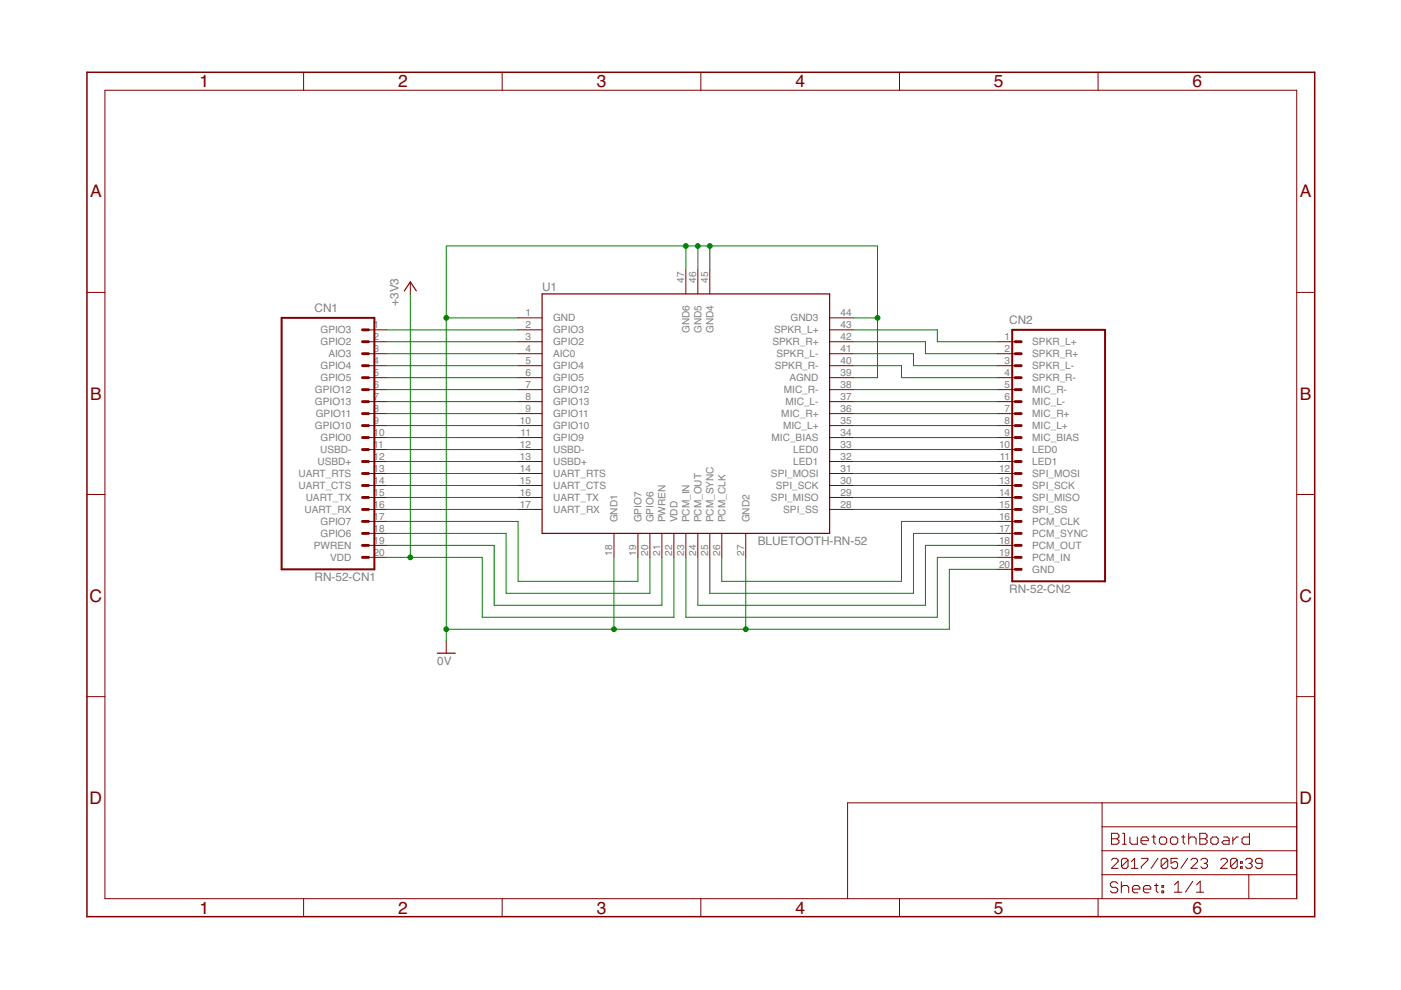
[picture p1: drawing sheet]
<?xml version="1.0" encoding="utf-8"?>
<!DOCTYPE eagle SYSTEM "eagle.dtd">
<eagle version="7.5.0">
<drawing>
<settings>
<setting alwaysvectorfont="no"/>
<setting verticaltext="up"/>
</settings>
<grid distance="0.1" unitdist="inch" unit="inch" style="lines" multiple="1" display="no" altdistance="0.01" altunitdist="inch" altunit="inch"/>
<schematic xreflabel="%F%N/%S.%C%R" xrefpart="/%S.%C%R">
<libraries>
<library name="Generic">
<symbols>
<symbol name="A4L-LOC">
<wire x1="256.54" y1="3.81" x2="256.54" y2="8.89" width="0.1016" layer="94"/>
<wire x1="256.54" y1="8.89" x2="256.54" y2="13.97" width="0.1016" layer="94"/>
<wire x1="256.54" y1="13.97" x2="256.54" y2="19.05" width="0.1016" layer="94"/>
<wire x1="256.54" y1="19.05" x2="256.54" y2="24.13" width="0.1016" layer="94"/>
<wire x1="161.29" y1="3.81" x2="161.29" y2="24.13" width="0.1016" layer="94"/>
<wire x1="161.29" y1="24.13" x2="215.265" y2="24.13" width="0.1016" layer="94"/>
<wire x1="215.265" y1="24.13" x2="256.54" y2="24.13" width="0.1016" layer="94"/>
<wire x1="246.38" y1="3.81" x2="246.38" y2="8.89" width="0.1016" layer="94"/>
<wire x1="246.38" y1="8.89" x2="256.54" y2="8.89" width="0.1016" layer="94"/>
<wire x1="246.38" y1="8.89" x2="215.265" y2="8.89" width="0.1016" layer="94"/>
<wire x1="215.265" y1="8.89" x2="215.265" y2="3.81" width="0.1016" layer="94"/>
<wire x1="215.265" y1="8.89" x2="215.265" y2="13.97" width="0.1016" layer="94"/>
<wire x1="215.265" y1="13.97" x2="256.54" y2="13.97" width="0.1016" layer="94"/>
<wire x1="215.265" y1="13.97" x2="215.265" y2="19.05" width="0.1016" layer="94"/>
<wire x1="215.265" y1="19.05" x2="256.54" y2="19.05" width="0.1016" layer="94"/>
<wire x1="215.265" y1="19.05" x2="215.265" y2="24.13" width="0.1016" layer="94"/>
<text x="217.17" y="15.24" size="2.54" layer="94" font="vector">&gt;DRAWING_NAME</text>
<text x="217.17" y="10.16" size="2.286" layer="94" font="vector">&gt;LAST_DATE_TIME</text>
<text x="230.505" y="5.08" size="2.54" layer="94" font="vector">&gt;SHEET</text>
<text x="216.916" y="4.953" size="2.54" layer="94" font="vector">Sheet:</text>
<frame x1="0" y1="0" x2="260.35" y2="179.07" columns="6" rows="4" layer="94"/>
</symbol>
</symbols>
<devicesets>
<deviceset name="A4L-LOC" prefix="FRAME">
<gates>
<gate name="G$1" symbol="A4L-LOC" x="0" y="0"/>
</gates>
<devices>
<device name="">
<technologies>
<technology name=""/>
</technologies>
</device>
</devices>
</deviceset>
</devicesets>
</library>
<library name="PartsForProto">
<symbols>
<symbol name="RN-52">
<wire x1="-17.78" y1="-10.16" x2="43.18" y2="-10.16" width="0.254" layer="94"/>
<wire x1="43.18" y1="-10.16" x2="43.18" y2="40.64" width="0.254" layer="94"/>
<wire x1="43.18" y1="40.64" x2="-17.78" y2="40.64" width="0.254" layer="94"/>
<wire x1="-17.78" y1="40.64" x2="-17.78" y2="-10.16" width="0.254" layer="94"/>
<pin name="AGND" x="48.26" y="22.86" length="middle" direction="pas" rot="R180"/>
<pin name="AIC0" x="-22.86" y="27.94" length="middle"/>
<pin name="GND" x="-22.86" y="35.56" length="middle" direction="pas"/>
<pin name="GND1" x="-2.54" y="-15.24" length="middle" direction="pas" rot="R90"/>
<pin name="GND2" x="25.4" y="-15.24" length="middle" direction="pas" rot="R90"/>
<pin name="GND3" x="48.26" y="35.56" length="middle" direction="pas" rot="R180"/>
<pin name="GND4" x="17.78" y="45.72" length="middle" direction="pas" rot="R270"/>
<pin name="GND5" x="15.24" y="45.72" length="middle" direction="pas" rot="R270"/>
<pin name="GND6" x="12.7" y="45.72" length="middle" direction="pas" rot="R270"/>
<pin name="GPIO2" x="-22.86" y="30.48" length="middle"/>
<pin name="GPIO3" x="-22.86" y="33.02" length="middle"/>
<pin name="GPIO4" x="-22.86" y="25.4" length="middle"/>
<pin name="GPIO5" x="-22.86" y="22.86" length="middle"/>
<pin name="GPIO6" x="5.08" y="-15.24" length="middle" rot="R90"/>
<pin name="GPIO7" x="2.54" y="-15.24" length="middle" rot="R90"/>
<pin name="GPIO9" x="-22.86" y="10.16" length="middle"/>
<pin name="GPIO10" x="-22.86" y="12.7" length="middle"/>
<pin name="GPIO11" x="-22.86" y="15.24" length="middle"/>
<pin name="GPIO12" x="-22.86" y="20.32" length="middle"/>
<pin name="GPIO13" x="-22.86" y="17.78" length="middle"/>
<pin name="LED0" x="48.26" y="7.62" length="middle" rot="R180"/>
<pin name="LED1" x="48.26" y="5.08" length="middle" rot="R180"/>
<pin name="MIC_BIAS" x="48.26" y="10.16" length="middle" rot="R180"/>
<pin name="MIC_L+" x="48.26" y="12.7" length="middle" rot="R180"/>
<pin name="MIC_L-" x="48.26" y="17.78" length="middle" rot="R180"/>
<pin name="MIC_R+" x="48.26" y="15.24" length="middle" rot="R180"/>
<pin name="MIC_R-" x="48.26" y="20.32" length="middle" rot="R180"/>
<pin name="PCM_CLK" x="20.32" y="-15.24" length="middle" rot="R90"/>
<pin name="PCM_IN" x="12.7" y="-15.24" length="middle" rot="R90"/>
<pin name="PCM_OUT" x="15.24" y="-15.24" length="middle" rot="R90"/>
<pin name="PCM_SYNC" x="17.78" y="-15.24" length="middle" rot="R90"/>
<pin name="PWREN" x="7.62" y="-15.24" length="middle" rot="R90"/>
<pin name="SPI_SCK" x="48.26" y="0" length="middle" rot="R180"/>
<pin name="SPI_MISO" x="48.26" y="-2.54" length="middle" rot="R180"/>
<pin name="SPI_MOSI" x="48.26" y="2.54" length="middle" rot="R180"/>
<pin name="SPI_SS" x="48.26" y="-5.08" length="middle" rot="R180"/>
<pin name="SPKR_L+" x="48.26" y="33.02" length="middle" rot="R180"/>
<pin name="SPKR_L-" x="48.26" y="27.94" length="middle" rot="R180"/>
<pin name="SPKR_R+" x="48.26" y="30.48" length="middle" rot="R180"/>
<pin name="SPKR_R-" x="48.26" y="25.4" length="middle" rot="R180"/>
<pin name="UART_CTS" x="-22.86" y="0" length="middle"/>
<pin name="UART_RTS" x="-22.86" y="2.54" length="middle"/>
<pin name="UART_RX" x="-22.86" y="-5.08" length="middle"/>
<pin name="UART_TX" x="-22.86" y="-2.54" length="middle"/>
<pin name="USBD+" x="-22.86" y="5.08" length="middle"/>
<pin name="USBD-" x="-22.86" y="7.62" length="middle"/>
<pin name="VDD" x="10.16" y="-15.24" length="middle" direction="pas" rot="R90"/>
<text x="-17.78" y="41.148" size="1.778" layer="95">&gt;NAME</text>
<text x="-17.78" y="-12.7" size="1.778" layer="95">&gt;VALUE</text>
</symbol>
<symbol name="RN-52-CN1">
<wire x1="-2.54" y1="-50.8" x2="-22.225" y2="-50.8" width="0.4064" layer="94"/>
<wire x1="-3.81" y1="-40.64" x2="-5.08" y2="-40.64" width="0.6096" layer="94"/>
<wire x1="-3.81" y1="-38.1" x2="-5.08" y2="-38.1" width="0.6096" layer="94"/>
<wire x1="-3.81" y1="-35.56" x2="-5.08" y2="-35.56" width="0.6096" layer="94"/>
<wire x1="-3.81" y1="-45.72" x2="-5.08" y2="-45.72" width="0.6096" layer="94"/>
<wire x1="-3.81" y1="-43.18" x2="-5.08" y2="-43.18" width="0.6096" layer="94"/>
<wire x1="-3.81" y1="-48.26" x2="-5.08" y2="-48.26" width="0.6096" layer="94"/>
<wire x1="-22.225" y1="2.54" x2="-22.225" y2="-50.8" width="0.4064" layer="94"/>
<wire x1="-2.54" y1="-50.8" x2="-2.54" y2="2.54" width="0.4064" layer="94"/>
<wire x1="-22.225" y1="2.54" x2="-2.54" y2="2.54" width="0.4064" layer="94"/>
<text x="-15.24" y="-53.34" size="1.778" layer="96">&gt;VALUE</text>
<pin name="UART_TX" x="0" y="-35.56" length="middle" swaplevel="1" rot="R180"/>
<pin name="UART_RX" x="0" y="-38.1" length="middle" swaplevel="1" rot="R180"/>
<pin name="GPIO7" x="0" y="-40.64" length="middle" swaplevel="1" rot="R180"/>
<pin name="GPIO6" x="0" y="-43.18" length="middle" swaplevel="1" rot="R180"/>
<pin name="PWREN" x="0" y="-45.72" length="middle" swaplevel="1" rot="R180"/>
<pin name="VDD" x="0" y="-48.26" length="middle" swaplevel="1" rot="R180"/>
<text x="-15.24" y="3.81" size="1.778" layer="95">&gt;NAME</text>
<wire x1="-3.81" y1="-25.4" x2="-5.08" y2="-25.4" width="0.6096" layer="94"/>
<wire x1="-3.81" y1="-30.48" x2="-5.08" y2="-30.48" width="0.6096" layer="94"/>
<wire x1="-3.81" y1="-27.94" x2="-5.08" y2="-27.94" width="0.6096" layer="94"/>
<wire x1="-3.81" y1="-33.02" x2="-5.08" y2="-33.02" width="0.6096" layer="94"/>
<pin name="USBD-" x="0" y="-25.4" length="middle" swaplevel="1" rot="R180"/>
<pin name="USBD+" x="0" y="-27.94" length="middle" swaplevel="1" rot="R180"/>
<pin name="UART_RTS" x="0" y="-30.48" length="middle" swaplevel="1" rot="R180"/>
<pin name="UART_CTS" x="0" y="-33.02" length="middle" swaplevel="1" rot="R180"/>
<wire x1="-3.81" y1="-15.24" x2="-5.08" y2="-15.24" width="0.6096" layer="94"/>
<wire x1="-3.81" y1="-12.7" x2="-5.08" y2="-12.7" width="0.6096" layer="94"/>
<wire x1="-3.81" y1="-10.16" x2="-5.08" y2="-10.16" width="0.6096" layer="94"/>
<wire x1="-3.81" y1="-20.32" x2="-5.08" y2="-20.32" width="0.6096" layer="94"/>
<wire x1="-3.81" y1="-17.78" x2="-5.08" y2="-17.78" width="0.6096" layer="94"/>
<wire x1="-3.81" y1="-22.86" x2="-5.08" y2="-22.86" width="0.6096" layer="94"/>
<pin name="GPIO5" x="0" y="-10.16" length="middle" swaplevel="1" rot="R180"/>
<pin name="GPIO12" x="0" y="-12.7" length="middle" swaplevel="1" rot="R180"/>
<pin name="GPIO13" x="0" y="-15.24" length="middle" swaplevel="1" rot="R180"/>
<pin name="GPIO11" x="0" y="-17.78" length="middle" swaplevel="1" rot="R180"/>
<pin name="GPIO10" x="0" y="-20.32" length="middle" swaplevel="1" rot="R180"/>
<pin name="GPIO0" x="0" y="-22.86" length="middle" swaplevel="1" rot="R180"/>
<wire x1="-3.81" y1="0" x2="-5.08" y2="0" width="0.6096" layer="94"/>
<wire x1="-3.81" y1="-5.08" x2="-5.08" y2="-5.08" width="0.6096" layer="94"/>
<wire x1="-3.81" y1="-2.54" x2="-5.08" y2="-2.54" width="0.6096" layer="94"/>
<wire x1="-3.81" y1="-7.62" x2="-5.08" y2="-7.62" width="0.6096" layer="94"/>
<pin name="GPIO3" x="0" y="0" length="middle" swaplevel="1" rot="R180"/>
<pin name="GPIO2" x="0" y="-2.54" length="middle" swaplevel="1" rot="R180"/>
<pin name="AIO3" x="0" y="-5.08" length="middle" swaplevel="1" rot="R180"/>
<pin name="GPIO4" x="0" y="-7.62" length="middle" swaplevel="1" rot="R180"/>
</symbol>
<symbol name="RN-52-CN2">
<wire x1="22.86" y1="-50.8" x2="3.175" y2="-50.8" width="0.4064" layer="94"/>
<wire x1="3.81" y1="-12.7" x2="5.08" y2="-12.7" width="0.6096" layer="94"/>
<wire x1="3.81" y1="-15.24" x2="5.08" y2="-15.24" width="0.6096" layer="94"/>
<wire x1="3.81" y1="-17.78" x2="5.08" y2="-17.78" width="0.6096" layer="94"/>
<wire x1="3.81" y1="-7.62" x2="5.08" y2="-7.62" width="0.6096" layer="94"/>
<wire x1="3.81" y1="-10.16" x2="5.08" y2="-10.16" width="0.6096" layer="94"/>
<wire x1="3.81" y1="-2.54" x2="5.08" y2="-2.54" width="0.6096" layer="94"/>
<wire x1="3.175" y1="2.54" x2="3.175" y2="-50.8" width="0.4064" layer="94"/>
<wire x1="22.86" y1="-50.8" x2="22.86" y2="2.54" width="0.4064" layer="94"/>
<wire x1="3.175" y1="2.54" x2="22.86" y2="2.54" width="0.4064" layer="94"/>
<text x="2.54" y="-53.34" size="1.778" layer="96">&gt;VALUE</text>
<pin name="MIC_L+" x="0" y="-17.78" length="middle" swaplevel="1"/>
<pin name="MIC_R+" x="0" y="-15.24" length="middle" swaplevel="1"/>
<pin name="MIC_L-" x="0" y="-12.7" length="middle" swaplevel="1"/>
<pin name="MIC_R-" x="0" y="-10.16" length="middle" swaplevel="1"/>
<pin name="SPKR_R-" x="0" y="-7.62" length="middle" swaplevel="1"/>
<pin name="SPKR_R+" x="0" y="-2.54" length="middle" swaplevel="1"/>
<text x="2.54" y="3.81" size="1.778" layer="95">&gt;NAME</text>
<wire x1="3.81" y1="-27.94" x2="5.08" y2="-27.94" width="0.6096" layer="94"/>
<wire x1="3.81" y1="-33.02" x2="5.08" y2="-33.02" width="0.6096" layer="94"/>
<wire x1="3.81" y1="-22.86" x2="5.08" y2="-22.86" width="0.6096" layer="94"/>
<wire x1="3.81" y1="-25.4" x2="5.08" y2="-25.4" width="0.6096" layer="94"/>
<wire x1="3.81" y1="-20.32" x2="5.08" y2="-20.32" width="0.6096" layer="94"/>
<pin name="SPI_MISO" x="0" y="-33.02" length="middle" swaplevel="1"/>
<pin name="SPI_MOSI" x="0" y="-27.94" length="middle" swaplevel="1"/>
<pin name="LED1" x="0" y="-25.4" length="middle" swaplevel="1"/>
<pin name="LED0" x="0" y="-22.86" length="middle" swaplevel="1"/>
<pin name="MIC_BIAS" x="0" y="-20.32" length="middle" swaplevel="1"/>
<pin name="SPKR_L+" x="0" y="0" length="middle" swaplevel="1"/>
<wire x1="3.81" y1="0" x2="5.08" y2="0" width="0.6096" layer="94"/>
<pin name="SPKR_L-" x="0" y="-5.08" length="middle" swaplevel="1"/>
<wire x1="3.81" y1="-5.08" x2="5.08" y2="-5.08" width="0.6096" layer="94"/>
<pin name="SPI_SCK" x="0" y="-30.48" length="middle" swaplevel="1"/>
<wire x1="3.81" y1="-30.48" x2="5.08" y2="-30.48" width="0.6096" layer="94"/>
<wire x1="3.81" y1="-43.18" x2="5.08" y2="-43.18" width="0.6096" layer="94"/>
<wire x1="3.81" y1="-48.26" x2="5.08" y2="-48.26" width="0.6096" layer="94"/>
<wire x1="3.81" y1="-38.1" x2="5.08" y2="-38.1" width="0.6096" layer="94"/>
<wire x1="3.81" y1="-40.64" x2="5.08" y2="-40.64" width="0.6096" layer="94"/>
<wire x1="3.81" y1="-35.56" x2="5.08" y2="-35.56" width="0.6096" layer="94"/>
<pin name="GND" x="0" y="-48.26" length="middle" swaplevel="1"/>
<pin name="PCM_OUT" x="0" y="-43.18" length="middle" swaplevel="1"/>
<pin name="PCM_SYNC" x="0" y="-40.64" length="middle" swaplevel="1"/>
<pin name="PCM_CLK" x="0" y="-38.1" length="middle" swaplevel="1"/>
<pin name="SPI_SS" x="0" y="-35.56" length="middle" swaplevel="1"/>
<pin name="PCM_IN" x="0" y="-45.72" length="middle" swaplevel="1"/>
<wire x1="3.81" y1="-45.72" x2="5.08" y2="-45.72" width="0.6096" layer="94"/>
</symbol>
</symbols>
<devicesets>
<deviceset name="BLUETOOTH-RN-52" prefix="U">
<gates>
<gate name="G$1" symbol="RN-52" x="0" y="0"/>
</gates>
<devices>
<device name="" package="RN-52">
<connects>
<connect gate="G$1" pin="AGND" pad="39"/>
<connect gate="G$1" pin="AIC0" pad="4"/>
<connect gate="G$1" pin="GND" pad="1"/>
<connect gate="G$1" pin="GND1" pad="18"/>
<connect gate="G$1" pin="GND2" pad="27"/>
<connect gate="G$1" pin="GND3" pad="44"/>
<connect gate="G$1" pin="GND4" pad="45"/>
<connect gate="G$1" pin="GND5" pad="46"/>
<connect gate="G$1" pin="GND6" pad="47"/>
<connect gate="G$1" pin="GPIO10" pad="10"/>
<connect gate="G$1" pin="GPIO11" pad="9"/>
<connect gate="G$1" pin="GPIO12" pad="7"/>
<connect gate="G$1" pin="GPIO13" pad="8"/>
<connect gate="G$1" pin="GPIO2" pad="3"/>
<connect gate="G$1" pin="GPIO3" pad="2"/>
<connect gate="G$1" pin="GPIO4" pad="5"/>
<connect gate="G$1" pin="GPIO5" pad="6"/>
<connect gate="G$1" pin="GPIO6" pad="20"/>
<connect gate="G$1" pin="GPIO7" pad="19"/>
<connect gate="G$1" pin="GPIO9" pad="11"/>
<connect gate="G$1" pin="LED0" pad="33"/>
<connect gate="G$1" pin="LED1" pad="32"/>
<connect gate="G$1" pin="MIC_BIAS" pad="34"/>
<connect gate="G$1" pin="MIC_L+" pad="35"/>
<connect gate="G$1" pin="MIC_L-" pad="37"/>
<connect gate="G$1" pin="MIC_R+" pad="36"/>
<connect gate="G$1" pin="MIC_R-" pad="38"/>
<connect gate="G$1" pin="PCM_CLK" pad="26"/>
<connect gate="G$1" pin="PCM_IN" pad="23"/>
<connect gate="G$1" pin="PCM_OUT" pad="24"/>
<connect gate="G$1" pin="PCM_SYNC" pad="25"/>
<connect gate="G$1" pin="PWREN" pad="21"/>
<connect gate="G$1" pin="SPI_MISO" pad="29"/>
<connect gate="G$1" pin="SPI_MOSI" pad="31"/>
<connect gate="G$1" pin="SPI_SCK" pad="30"/>
<connect gate="G$1" pin="SPI_SS" pad="28"/>
<connect gate="G$1" pin="SPKR_L+" pad="43"/>
<connect gate="G$1" pin="SPKR_L-" pad="41"/>
<connect gate="G$1" pin="SPKR_R+" pad="42"/>
<connect gate="G$1" pin="SPKR_R-" pad="40"/>
<connect gate="G$1" pin="UART_CTS" pad="15"/>
<connect gate="G$1" pin="UART_RTS" pad="14"/>
<connect gate="G$1" pin="UART_RX" pad="17"/>
<connect gate="G$1" pin="UART_TX" pad="16"/>
<connect gate="G$1" pin="USBD+" pad="13"/>
<connect gate="G$1" pin="USBD-" pad="12"/>
<connect gate="G$1" pin="VDD" pad="22"/>
</connects>
<technologies>
<technology name=""/>
</technologies>
</device>
</devices>
</deviceset>
<deviceset name="RN-52-CN1" prefix="CN">
<gates>
<gate name="G$1" symbol="RN-52-CN1" x="0" y="0"/>
</gates>
<devices>
<device name="" package="RN-52-CN1">
<connects>
<connect gate="G$1" pin="AIO3" pad="3"/>
<connect gate="G$1" pin="GPIO0" pad="10"/>
<connect gate="G$1" pin="GPIO10" pad="9"/>
<connect gate="G$1" pin="GPIO11" pad="8"/>
<connect gate="G$1" pin="GPIO12" pad="6"/>
<connect gate="G$1" pin="GPIO13" pad="7"/>
<connect gate="G$1" pin="GPIO2" pad="2"/>
<connect gate="G$1" pin="GPIO3" pad="1"/>
<connect gate="G$1" pin="GPIO4" pad="4"/>
<connect gate="G$1" pin="GPIO5" pad="5"/>
<connect gate="G$1" pin="GPIO6" pad="18"/>
<connect gate="G$1" pin="GPIO7" pad="17"/>
<connect gate="G$1" pin="PWREN" pad="19"/>
<connect gate="G$1" pin="UART_CTS" pad="14"/>
<connect gate="G$1" pin="UART_RTS" pad="13"/>
<connect gate="G$1" pin="UART_RX" pad="16"/>
<connect gate="G$1" pin="UART_TX" pad="15"/>
<connect gate="G$1" pin="USBD+" pad="12"/>
<connect gate="G$1" pin="USBD-" pad="11"/>
<connect gate="G$1" pin="VDD" pad="20"/>
</connects>
<technologies>
<technology name=""/>
</technologies>
</device>
</devices>
</deviceset>
<deviceset name="RN-52-CN2" prefix="CN">
<gates>
<gate name="G$1" symbol="RN-52-CN2" x="0" y="0"/>
</gates>
<devices>
<device name="" package="RN-52-CN2">
<connects>
<connect gate="G$1" pin="GND" pad="20"/>
<connect gate="G$1" pin="LED0" pad="10"/>
<connect gate="G$1" pin="LED1" pad="11"/>
<connect gate="G$1" pin="MIC_BIAS" pad="9"/>
<connect gate="G$1" pin="MIC_L+" pad="8"/>
<connect gate="G$1" pin="MIC_L-" pad="6"/>
<connect gate="G$1" pin="MIC_R+" pad="7"/>
<connect gate="G$1" pin="MIC_R-" pad="5"/>
<connect gate="G$1" pin="PCM_CLK" pad="16"/>
<connect gate="G$1" pin="PCM_IN" pad="19"/>
<connect gate="G$1" pin="PCM_OUT" pad="18"/>
<connect gate="G$1" pin="PCM_SYNC" pad="17"/>
<connect gate="G$1" pin="SPI_MISO" pad="14"/>
<connect gate="G$1" pin="SPI_MOSI" pad="12"/>
<connect gate="G$1" pin="SPI_SCK" pad="13"/>
<connect gate="G$1" pin="SPI_SS" pad="15"/>
<connect gate="G$1" pin="SPKR_L+" pad="1"/>
<connect gate="G$1" pin="SPKR_L-" pad="3"/>
<connect gate="G$1" pin="SPKR_R+" pad="2"/>
<connect gate="G$1" pin="SPKR_R-" pad="4"/>
</connects>
<technologies>
<technology name=""/>
</technologies>
</device>
</devices>
</deviceset>
</devicesets>
</library>
<library name="Supply">
<symbols>
<symbol name="+3V3">
<wire x1="1.27" y1="-1.905" x2="0" y2="0" width="0.254" layer="94"/>
<wire x1="0" y1="0" x2="-1.27" y2="-1.905" width="0.254" layer="94"/>
<text x="-2.54" y="-5.08" size="1.778" layer="96" rot="R90">&gt;VALUE</text>
<pin name="+3V3" x="0" y="-2.54" visible="off" length="short" direction="sup" rot="R90"/>
</symbol>
<symbol name="0V">
<wire x1="-1.905" y1="0" x2="1.905" y2="0" width="0.254" layer="94"/>
<text x="-1.905" y="-2.54" size="1.778" layer="96">&gt;VALUE</text>
<pin name="0V" x="0" y="2.54" visible="off" length="short" direction="sup" rot="R270"/>
</symbol>
</symbols>
<devicesets>
<deviceset name="+3V3" prefix="+3V3">
<gates>
<gate name="G$1" symbol="+3V3" x="0" y="0"/>
</gates>
<devices>
<device name="">
<technologies>
<technology name=""/>
</technologies>
</device>
</devices>
</deviceset>
<deviceset name="0V" prefix="GND">
<gates>
<gate name="1" symbol="0V" x="0" y="0"/>
</gates>
<devices>
<device name="">
<technologies>
<technology name=""/>
</technologies>
</device>
</devices>
</deviceset>
</devicesets>
</library>
</libraries>
<attributes>
</attributes>
<variantdefs>
</variantdefs>
<classes>
<class number="0" name="default" width="0" drill="0">
</class>
</classes>
<parts>
<part name="FRAME1" library="Generic" deviceset="A4L-LOC" device=""/>
<part name="U1" library="PartsForProto" deviceset="BLUETOOTH-RN-52" device=""/>
<part name="CN1" library="PartsForProto" deviceset="RN-52-CN1" device=""/>
<part name="CN2" library="PartsForProto" deviceset="RN-52-CN2" device=""/>
<part name="+3V1" library="Supply" deviceset="+3V3" device=""/>
<part name="GND1" library="Supply" deviceset="0V" device=""/>
</parts>
<sheets>
<sheet>
<plain>
</plain>
<instances>
<instance part="FRAME1" gate="G$1" x="0" y="0"/>
<instance part="U1" gate="G$1" x="114.3" y="91.44" smashed="yes">
<attribute name="NAME" x="96.52" y="132.588" size="1.778" layer="95"/>
<attribute name="VALUE" x="142.24" y="78.74" size="1.778" layer="95"/>
</instance>
<instance part="CN1" gate="G$1" x="63.5" y="124.46"/>
<instance part="CN2" gate="G$1" x="193.04" y="121.92"/>
<instance part="+3V1" gate="G$1" x="68.58" y="134.62"/>
<instance part="GND1" gate="1" x="76.2" y="55.88"/>
</instances>
<busses>
</busses>
<nets>
<net name="N$1" class="0">
<segment>
<pinref part="CN1" gate="G$1" pin="GPIO3"/>
<pinref part="U1" gate="G$1" pin="GPIO3"/>
<wire x1="63.5" y1="124.46" x2="91.44" y2="124.46" width="0.1524" layer="91"/>
</segment>
</net>
<net name="N$2" class="0">
<segment>
<pinref part="U1" gate="G$1" pin="GPIO2"/>
<pinref part="CN1" gate="G$1" pin="GPIO2"/>
<wire x1="91.44" y1="121.92" x2="63.5" y2="121.92" width="0.1524" layer="91"/>
</segment>
</net>
<net name="N$3" class="0">
<segment>
<pinref part="CN1" gate="G$1" pin="AIO3"/>
<pinref part="U1" gate="G$1" pin="AIC0"/>
<wire x1="63.5" y1="119.38" x2="91.44" y2="119.38" width="0.1524" layer="91"/>
</segment>
</net>
<net name="N$4" class="0">
<segment>
<pinref part="U1" gate="G$1" pin="GPIO4"/>
<pinref part="CN1" gate="G$1" pin="GPIO4"/>
<wire x1="91.44" y1="116.84" x2="63.5" y2="116.84" width="0.1524" layer="91"/>
</segment>
</net>
<net name="N$5" class="0">
<segment>
<pinref part="CN1" gate="G$1" pin="GPIO5"/>
<pinref part="U1" gate="G$1" pin="GPIO5"/>
<wire x1="63.5" y1="114.3" x2="91.44" y2="114.3" width="0.1524" layer="91"/>
</segment>
</net>
<net name="N$6" class="0">
<segment>
<pinref part="U1" gate="G$1" pin="GPIO12"/>
<pinref part="CN1" gate="G$1" pin="GPIO12"/>
<wire x1="91.44" y1="111.76" x2="63.5" y2="111.76" width="0.1524" layer="91"/>
</segment>
</net>
<net name="N$7" class="0">
<segment>
<pinref part="CN1" gate="G$1" pin="GPIO13"/>
<pinref part="U1" gate="G$1" pin="GPIO13"/>
<wire x1="63.5" y1="109.22" x2="91.44" y2="109.22" width="0.1524" layer="91"/>
</segment>
</net>
<net name="N$8" class="0">
<segment>
<pinref part="U1" gate="G$1" pin="GPIO11"/>
<pinref part="CN1" gate="G$1" pin="GPIO11"/>
<wire x1="91.44" y1="106.68" x2="63.5" y2="106.68" width="0.1524" layer="91"/>
</segment>
</net>
<net name="N$9" class="0">
<segment>
<pinref part="CN1" gate="G$1" pin="GPIO10"/>
<pinref part="U1" gate="G$1" pin="GPIO10"/>
<wire x1="63.5" y1="104.14" x2="91.44" y2="104.14" width="0.1524" layer="91"/>
</segment>
</net>
<net name="N$10" class="0">
<segment>
<pinref part="U1" gate="G$1" pin="GPIO9"/>
<pinref part="CN1" gate="G$1" pin="GPIO0"/>
<wire x1="91.44" y1="101.6" x2="63.5" y2="101.6" width="0.1524" layer="91"/>
</segment>
</net>
<net name="N$11" class="0">
<segment>
<pinref part="CN1" gate="G$1" pin="USBD-"/>
<pinref part="U1" gate="G$1" pin="USBD-"/>
<wire x1="63.5" y1="99.06" x2="91.44" y2="99.06" width="0.1524" layer="91"/>
</segment>
</net>
<net name="N$12" class="0">
<segment>
<pinref part="U1" gate="G$1" pin="USBD+"/>
<pinref part="CN1" gate="G$1" pin="USBD+"/>
<wire x1="91.44" y1="96.52" x2="63.5" y2="96.52" width="0.1524" layer="91"/>
</segment>
</net>
<net name="N$13" class="0">
<segment>
<pinref part="CN1" gate="G$1" pin="UART_RTS"/>
<pinref part="U1" gate="G$1" pin="UART_RTS"/>
<wire x1="63.5" y1="93.98" x2="91.44" y2="93.98" width="0.1524" layer="91"/>
</segment>
</net>
<net name="N$14" class="0">
<segment>
<pinref part="U1" gate="G$1" pin="UART_CTS"/>
<pinref part="CN1" gate="G$1" pin="UART_CTS"/>
<wire x1="91.44" y1="91.44" x2="63.5" y2="91.44" width="0.1524" layer="91"/>
</segment>
</net>
<net name="N$15" class="0">
<segment>
<pinref part="CN1" gate="G$1" pin="UART_TX"/>
<pinref part="U1" gate="G$1" pin="UART_TX"/>
<wire x1="63.5" y1="88.9" x2="91.44" y2="88.9" width="0.1524" layer="91"/>
</segment>
</net>
<net name="N$16" class="0">
<segment>
<pinref part="U1" gate="G$1" pin="UART_RX"/>
<pinref part="CN1" gate="G$1" pin="UART_RX"/>
<wire x1="91.44" y1="86.36" x2="63.5" y2="86.36" width="0.1524" layer="91"/>
</segment>
</net>
<net name="N$17" class="0">
<segment>
<pinref part="CN1" gate="G$1" pin="GPIO7"/>
<wire x1="63.5" y1="83.82" x2="91.44" y2="83.82" width="0.1524" layer="91"/>
<wire x1="91.44" y1="83.82" x2="91.44" y2="71.12" width="0.1524" layer="91"/>
<pinref part="U1" gate="G$1" pin="GPIO7"/>
<wire x1="91.44" y1="71.12" x2="116.84" y2="71.12" width="0.1524" layer="91"/>
<wire x1="116.84" y1="71.12" x2="116.84" y2="76.2" width="0.1524" layer="91"/>
</segment>
</net>
<net name="N$18" class="0">
<segment>
<pinref part="U1" gate="G$1" pin="GPIO6"/>
<wire x1="119.38" y1="76.2" x2="119.38" y2="68.58" width="0.1524" layer="91"/>
<wire x1="119.38" y1="68.58" x2="88.9" y2="68.58" width="0.1524" layer="91"/>
<wire x1="88.9" y1="68.58" x2="88.9" y2="81.28" width="0.1524" layer="91"/>
<pinref part="CN1" gate="G$1" pin="GPIO6"/>
<wire x1="88.9" y1="81.28" x2="63.5" y2="81.28" width="0.1524" layer="91"/>
</segment>
</net>
<net name="N$19" class="0">
<segment>
<pinref part="CN1" gate="G$1" pin="PWREN"/>
<wire x1="63.5" y1="78.74" x2="86.36" y2="78.74" width="0.1524" layer="91"/>
<wire x1="86.36" y1="78.74" x2="86.36" y2="66.04" width="0.1524" layer="91"/>
<pinref part="U1" gate="G$1" pin="PWREN"/>
<wire x1="86.36" y1="66.04" x2="121.92" y2="66.04" width="0.1524" layer="91"/>
<wire x1="121.92" y1="66.04" x2="121.92" y2="76.2" width="0.1524" layer="91"/>
</segment>
</net>
<net name="0V" class="0">
<segment>
<pinref part="U1" gate="G$1" pin="GND1"/>
<wire x1="111.76" y1="76.2" x2="111.76" y2="60.96" width="0.1524" layer="91"/>
<pinref part="GND1" gate="1" pin="0V"/>
<wire x1="111.76" y1="60.96" x2="76.2" y2="60.96" width="0.1524" layer="91"/>
<wire x1="76.2" y1="60.96" x2="76.2" y2="58.42" width="0.1524" layer="91"/>
<pinref part="U1" gate="G$1" pin="GND"/>
<wire x1="91.44" y1="127" x2="76.2" y2="127" width="0.1524" layer="91"/>
<wire x1="76.2" y1="127" x2="76.2" y2="60.96" width="0.1524" layer="91"/>
<junction x="76.2" y="60.96"/>
<pinref part="U1" gate="G$1" pin="GND6"/>
<wire x1="127" y1="137.16" x2="127" y2="142.24" width="0.1524" layer="91"/>
<wire x1="127" y1="142.24" x2="76.2" y2="142.24" width="0.1524" layer="91"/>
<wire x1="76.2" y1="142.24" x2="76.2" y2="127" width="0.1524" layer="91"/>
<junction x="76.2" y="127"/>
<pinref part="U1" gate="G$1" pin="GND4"/>
<wire x1="127" y1="142.24" x2="129.54" y2="142.24" width="0.1524" layer="91"/>
<wire x1="129.54" y1="142.24" x2="132.08" y2="142.24" width="0.1524" layer="91"/>
<wire x1="132.08" y1="142.24" x2="132.08" y2="137.16" width="0.1524" layer="91"/>
<junction x="127" y="142.24"/>
<pinref part="U1" gate="G$1" pin="GND5"/>
<wire x1="129.54" y1="137.16" x2="129.54" y2="142.24" width="0.1524" layer="91"/>
<junction x="129.54" y="142.24"/>
<pinref part="U1" gate="G$1" pin="GND2"/>
<wire x1="111.76" y1="60.96" x2="139.7" y2="60.96" width="0.1524" layer="91"/>
<wire x1="139.7" y1="60.96" x2="139.7" y2="76.2" width="0.1524" layer="91"/>
<junction x="111.76" y="60.96"/>
<wire x1="139.7" y1="60.96" x2="182.88" y2="60.96" width="0.1524" layer="91"/>
<junction x="139.7" y="60.96"/>
<wire x1="182.88" y1="60.96" x2="182.88" y2="73.66" width="0.1524" layer="91"/>
<pinref part="CN2" gate="G$1" pin="GND"/>
<wire x1="193.04" y1="73.66" x2="182.88" y2="73.66" width="0.1524" layer="91"/>
<pinref part="U1" gate="G$1" pin="GND3"/>
<wire x1="167.64" y1="127" x2="162.56" y2="127" width="0.1524" layer="91"/>
<wire x1="167.64" y1="114.3" x2="167.64" y2="127" width="0.1524" layer="91"/>
<pinref part="U1" gate="G$1" pin="AGND"/>
<wire x1="162.56" y1="114.3" x2="167.64" y2="114.3" width="0.1524" layer="91"/>
<wire x1="167.64" y1="127" x2="167.64" y2="142.24" width="0.1524" layer="91"/>
<junction x="167.64" y="127"/>
<wire x1="167.64" y1="142.24" x2="132.08" y2="142.24" width="0.1524" layer="91"/>
<junction x="132.08" y="142.24"/>
</segment>
</net>
<net name="+3V3" class="0">
<segment>
<pinref part="U1" gate="G$1" pin="VDD"/>
<wire x1="124.46" y1="76.2" x2="124.46" y2="63.5" width="0.1524" layer="91"/>
<wire x1="124.46" y1="63.5" x2="83.82" y2="63.5" width="0.1524" layer="91"/>
<wire x1="83.82" y1="63.5" x2="83.82" y2="76.2" width="0.1524" layer="91"/>
<pinref part="CN1" gate="G$1" pin="VDD"/>
<wire x1="83.82" y1="76.2" x2="68.58" y2="76.2" width="0.1524" layer="91"/>
<pinref part="+3V1" gate="G$1" pin="+3V3"/>
<wire x1="68.58" y1="76.2" x2="63.5" y2="76.2" width="0.1524" layer="91"/>
<wire x1="68.58" y1="132.08" x2="68.58" y2="76.2" width="0.1524" layer="91"/>
<junction x="68.58" y="76.2"/>
</segment>
</net>
<net name="N$23" class="0">
<segment>
<pinref part="U1" gate="G$1" pin="SPI_SS"/>
<wire x1="162.56" y1="86.36" x2="193.04" y2="86.36" width="0.1524" layer="91"/>
<pinref part="CN2" gate="G$1" pin="SPI_SS"/>
</segment>
</net>
<net name="N$24" class="0">
<segment>
<pinref part="CN2" gate="G$1" pin="SPI_MISO"/>
<pinref part="U1" gate="G$1" pin="SPI_MISO"/>
<wire x1="193.04" y1="88.9" x2="162.56" y2="88.9" width="0.1524" layer="91"/>
</segment>
</net>
<net name="N$25" class="0">
<segment>
<pinref part="U1" gate="G$1" pin="SPI_SCK"/>
<wire x1="162.56" y1="91.44" x2="193.04" y2="91.44" width="0.1524" layer="91"/>
<pinref part="CN2" gate="G$1" pin="SPI_SCK"/>
</segment>
</net>
<net name="N$26" class="0">
<segment>
<pinref part="CN2" gate="G$1" pin="SPI_MOSI"/>
<wire x1="193.04" y1="93.98" x2="162.56" y2="93.98" width="0.1524" layer="91"/>
<pinref part="U1" gate="G$1" pin="SPI_MOSI"/>
</segment>
</net>
<net name="N$27" class="0">
<segment>
<pinref part="U1" gate="G$1" pin="LED1"/>
<pinref part="CN2" gate="G$1" pin="LED1"/>
<wire x1="162.56" y1="96.52" x2="193.04" y2="96.52" width="0.1524" layer="91"/>
</segment>
</net>
<net name="N$32" class="0">
<segment>
<pinref part="CN2" gate="G$1" pin="MIC_R-"/>
<wire x1="193.04" y1="111.76" x2="162.56" y2="111.76" width="0.1524" layer="91"/>
<pinref part="U1" gate="G$1" pin="MIC_R-"/>
</segment>
</net>
<net name="N$33" class="0">
<segment>
<pinref part="U1" gate="G$1" pin="MIC_L-"/>
<pinref part="CN2" gate="G$1" pin="MIC_L-"/>
<wire x1="162.56" y1="109.22" x2="193.04" y2="109.22" width="0.1524" layer="91"/>
</segment>
</net>
<net name="N$34" class="0">
<segment>
<pinref part="CN2" gate="G$1" pin="MIC_R+"/>
<wire x1="193.04" y1="106.68" x2="162.56" y2="106.68" width="0.1524" layer="91"/>
<pinref part="U1" gate="G$1" pin="MIC_R+"/>
</segment>
</net>
<net name="N$35" class="0">
<segment>
<pinref part="U1" gate="G$1" pin="MIC_L+"/>
<pinref part="CN2" gate="G$1" pin="MIC_L+"/>
<wire x1="162.56" y1="104.14" x2="193.04" y2="104.14" width="0.1524" layer="91"/>
</segment>
</net>
<net name="N$20" class="0">
<segment>
<pinref part="U1" gate="G$1" pin="PCM_IN"/>
<wire x1="127" y1="76.2" x2="127" y2="63.5" width="0.1524" layer="91"/>
<wire x1="127" y1="63.5" x2="180.34" y2="63.5" width="0.1524" layer="91"/>
<wire x1="180.34" y1="63.5" x2="180.34" y2="76.2" width="0.1524" layer="91"/>
<pinref part="CN2" gate="G$1" pin="PCM_IN"/>
<wire x1="180.34" y1="76.2" x2="193.04" y2="76.2" width="0.1524" layer="91"/>
</segment>
</net>
<net name="N$21" class="0">
<segment>
<pinref part="CN2" gate="G$1" pin="PCM_OUT"/>
<wire x1="193.04" y1="78.74" x2="177.8" y2="78.74" width="0.1524" layer="91"/>
<wire x1="177.8" y1="78.74" x2="177.8" y2="66.04" width="0.1524" layer="91"/>
<pinref part="U1" gate="G$1" pin="PCM_OUT"/>
<wire x1="177.8" y1="66.04" x2="129.54" y2="66.04" width="0.1524" layer="91"/>
<wire x1="129.54" y1="66.04" x2="129.54" y2="76.2" width="0.1524" layer="91"/>
</segment>
</net>
<net name="N$22" class="0">
<segment>
<pinref part="U1" gate="G$1" pin="PCM_SYNC"/>
<wire x1="132.08" y1="76.2" x2="132.08" y2="68.58" width="0.1524" layer="91"/>
<wire x1="132.08" y1="68.58" x2="175.26" y2="68.58" width="0.1524" layer="91"/>
<wire x1="175.26" y1="68.58" x2="175.26" y2="81.28" width="0.1524" layer="91"/>
<pinref part="CN2" gate="G$1" pin="PCM_SYNC"/>
<wire x1="175.26" y1="81.28" x2="193.04" y2="81.28" width="0.1524" layer="91"/>
</segment>
</net>
<net name="N$36" class="0">
<segment>
<pinref part="U1" gate="G$1" pin="PCM_CLK"/>
<wire x1="134.62" y1="76.2" x2="134.62" y2="71.12" width="0.1524" layer="91"/>
<wire x1="134.62" y1="71.12" x2="172.72" y2="71.12" width="0.1524" layer="91"/>
<wire x1="172.72" y1="71.12" x2="172.72" y2="83.82" width="0.1524" layer="91"/>
<pinref part="CN2" gate="G$1" pin="PCM_CLK"/>
<wire x1="172.72" y1="83.82" x2="193.04" y2="83.82" width="0.1524" layer="91"/>
</segment>
</net>
<net name="N$37" class="0">
<segment>
<pinref part="U1" gate="G$1" pin="LED0"/>
<pinref part="CN2" gate="G$1" pin="LED0"/>
<wire x1="162.56" y1="99.06" x2="193.04" y2="99.06" width="0.1524" layer="91"/>
</segment>
</net>
<net name="N$28" class="0">
<segment>
<pinref part="U1" gate="G$1" pin="MIC_BIAS"/>
<pinref part="CN2" gate="G$1" pin="MIC_BIAS"/>
<wire x1="162.56" y1="101.6" x2="193.04" y2="101.6" width="0.1524" layer="91"/>
</segment>
</net>
<net name="N$29" class="0">
<segment>
<pinref part="CN2" gate="G$1" pin="SPKR_R-"/>
<wire x1="193.04" y1="114.3" x2="172.72" y2="114.3" width="0.1524" layer="91"/>
<wire x1="172.72" y1="114.3" x2="172.72" y2="116.84" width="0.1524" layer="91"/>
<pinref part="U1" gate="G$1" pin="SPKR_R-"/>
<wire x1="172.72" y1="116.84" x2="162.56" y2="116.84" width="0.1524" layer="91"/>
</segment>
</net>
<net name="N$30" class="0">
<segment>
<pinref part="U1" gate="G$1" pin="SPKR_L-"/>
<wire x1="162.56" y1="119.38" x2="175.26" y2="119.38" width="0.1524" layer="91"/>
<wire x1="175.26" y1="119.38" x2="175.26" y2="116.84" width="0.1524" layer="91"/>
<pinref part="CN2" gate="G$1" pin="SPKR_L-"/>
<wire x1="175.26" y1="116.84" x2="193.04" y2="116.84" width="0.1524" layer="91"/>
</segment>
</net>
<net name="N$31" class="0">
<segment>
<pinref part="CN2" gate="G$1" pin="SPKR_R+"/>
<wire x1="193.04" y1="119.38" x2="177.8" y2="119.38" width="0.1524" layer="91"/>
<wire x1="177.8" y1="119.38" x2="177.8" y2="121.92" width="0.1524" layer="91"/>
<pinref part="U1" gate="G$1" pin="SPKR_R+"/>
<wire x1="177.8" y1="121.92" x2="162.56" y2="121.92" width="0.1524" layer="91"/>
</segment>
</net>
<net name="N$38" class="0">
<segment>
<pinref part="U1" gate="G$1" pin="SPKR_L+"/>
<wire x1="162.56" y1="124.46" x2="180.34" y2="124.46" width="0.1524" layer="91"/>
<wire x1="180.34" y1="124.46" x2="180.34" y2="121.92" width="0.1524" layer="91"/>
<pinref part="CN2" gate="G$1" pin="SPKR_L+"/>
<wire x1="180.34" y1="121.92" x2="193.04" y2="121.92" width="0.1524" layer="91"/>
</segment>
</net>
</nets>
</sheet>
</sheets>
</schematic>
</drawing>
</eagle>
